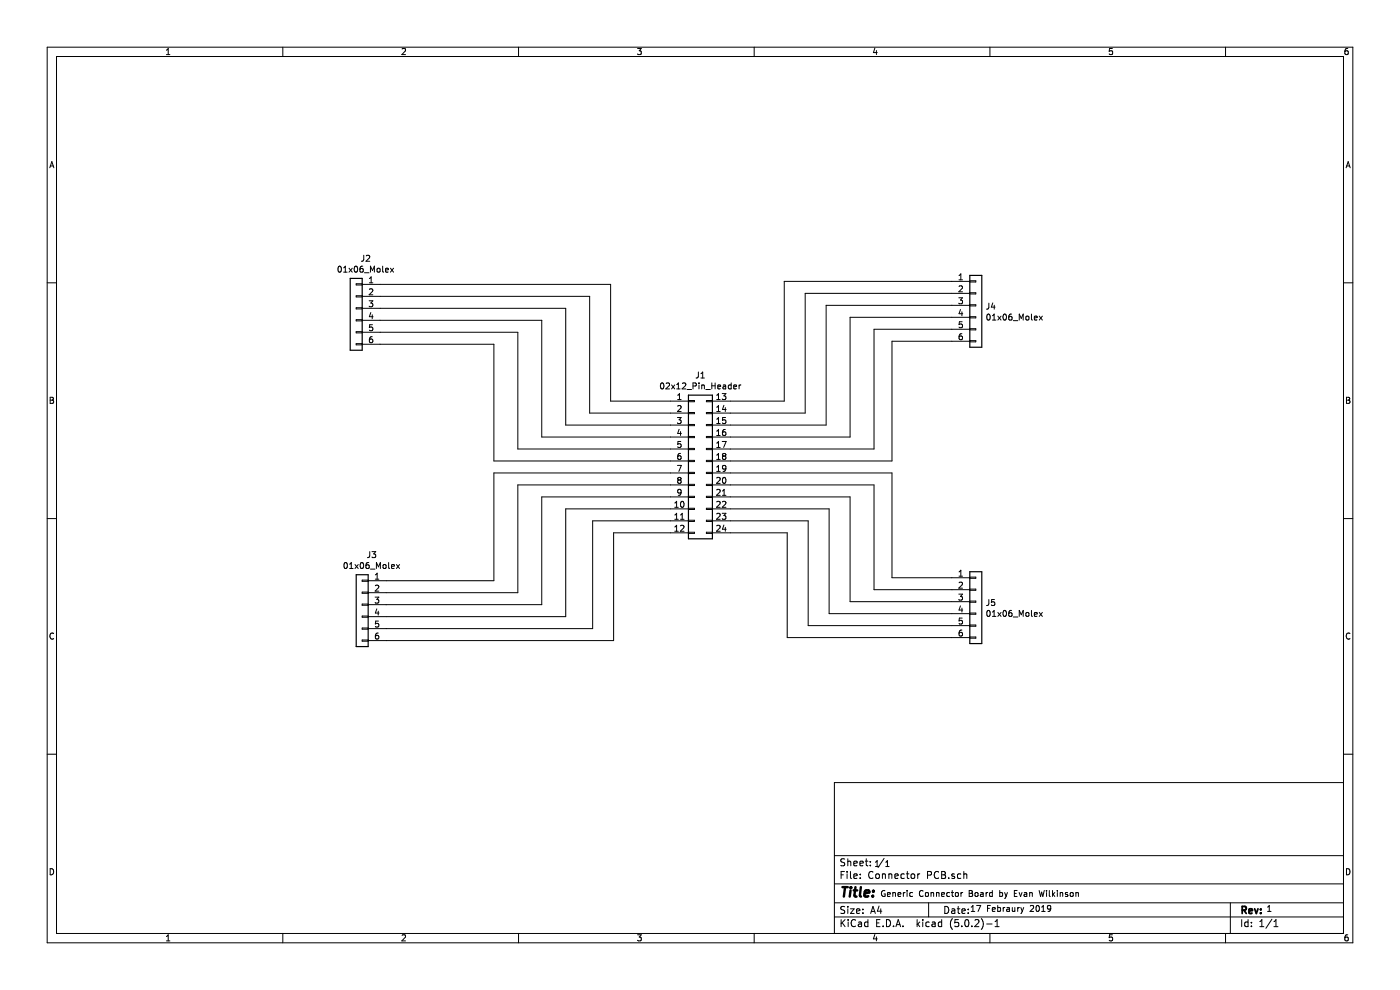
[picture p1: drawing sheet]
EESchema Schematic File Version 4
LIBS:Connector PCB-cache
EELAYER 26 0
EELAYER END
$Descr A4 11693 8268
encoding utf-8
Sheet 1 1
Title ""
Date ""
Rev ""
Comp ""
Comment1 ""
Comment2 ""
Comment3 ""
Comment4 ""
$EndDescr
$Comp
L Connector_Generic:Conn_01x06 J2
U 1 1
P 2975 2575
F 0 "J2" H 2895 2992 50  0000 C CNN
F 1 "01x06_Molex" H 2895 2901 50  0000 C CNN
F 2 "SOAR_Kicad_Library:Molex_Micro-Fit_3.0_43045-0600_2x03_P3.00mm_Horizontal_flip_left" H 2975 2575 50  0001 C CNN
F 3 "~" H 2975 2575 50  0001 C CNN
	1    2975 2575
	-1   0    0    -1  
$EndComp
$Comp
L Connector_Generic:Conn_01x06 J3
U 1 1
P 3025 5050
F 0 "J3" H 2945 5467 50  0000 C CNN
F 1 "01x06_Molex" H 2945 5376 50  0000 C CNN
F 2 "SOAR_Kicad_Library:Molex_Micro-Fit_3.0_43045-0600_2x03_P3.00mm_Horizontal_flip_left" H 3025 5050 50  0001 C CNN
F 3 "~" H 3025 5050 50  0001 C CNN
	1    3025 5050
	-1   0    0    -1  
$EndComp
$Comp
L Connector_Generic:Conn_01x06 J4
U 1 1
P 8150 2550
F 0 "J4" H 8230 2542 50  0000 L CNN
F 1 "01x06_Molex" H 8230 2451 50  0000 L CNN
F 2 "SOAR_Kicad_Library:Molex_Micro-Fit_3.0_43045-0600_2x03_P3.00mm_Horizontal_flip_right" H 8150 2550 50  0001 C CNN
F 3 "~" H 8150 2550 50  0001 C CNN
	1    8150 2550
	1    0    0    -1  
$EndComp
$Comp
L Connector_Generic:Conn_01x06 J5
U 1 1
P 8150 5025
F 0 "J5" H 8230 5017 50  0000 L CNN
F 1 "01x06_Molex" H 8230 4926 50  0000 L CNN
F 2 "SOAR_Kicad_Library:Molex_Micro-Fit_3.0_43045-0600_2x03_P3.00mm_Horizontal_flip_right" H 8150 5025 50  0001 C CNN
F 3 "~" H 8150 5025 50  0001 C CNN
	1    8150 5025
	1    0    0    -1  
$EndComp
Wire Wire Line
	5600 3350 5100 3350
Wire Wire Line
	5100 3350 5100 2375
Wire Wire Line
	5100 2375 3175 2375
Wire Wire Line
	5600 3450 4925 3450
Wire Wire Line
	4925 3450 4925 2475
Wire Wire Line
	4925 2475 3175 2475
Wire Wire Line
	5600 3550 4725 3550
Wire Wire Line
	4725 3550 4725 2575
Wire Wire Line
	4725 2575 3175 2575
Wire Wire Line
	5600 3650 4525 3650
Wire Wire Line
	4525 3650 4525 2675
Wire Wire Line
	4525 2675 3175 2675
Wire Wire Line
	5600 3750 4325 3750
Wire Wire Line
	4325 3750 4325 2775
Wire Wire Line
	4325 2775 3175 2775
Wire Wire Line
	5600 3850 4125 3850
Wire Wire Line
	4125 3850 4125 2875
Wire Wire Line
	4125 2875 3175 2875
Wire Wire Line
	5600 3950 4125 3950
Wire Wire Line
	4125 3950 4125 4850
Wire Wire Line
	4125 4850 3225 4850
Wire Wire Line
	5600 4050 4325 4050
Wire Wire Line
	4325 4050 4325 4950
Wire Wire Line
	4325 4950 3225 4950
Wire Wire Line
	5600 4150 4525 4150
Wire Wire Line
	4525 4150 4525 5050
Wire Wire Line
	4525 5050 3225 5050
Wire Wire Line
	5600 4250 4725 4250
Wire Wire Line
	4725 4250 4725 5150
Wire Wire Line
	4725 5150 3225 5150
Wire Wire Line
	5600 4350 4950 4350
Wire Wire Line
	4950 4350 4950 5250
Wire Wire Line
	4950 5250 3225 5250
Wire Wire Line
	5600 4450 5125 4450
Wire Wire Line
	5125 4450 5125 5350
Wire Wire Line
	5125 5350 3225 5350
Wire Wire Line
	7450 2850 7450 3850
Wire Wire Line
	7450 2850 7950 2850
Wire Wire Line
	7300 2750 7300 3750
Wire Wire Line
	7300 2750 7950 2750
Wire Wire Line
	7100 2650 7100 3650
Wire Wire Line
	7100 2650 7950 2650
Wire Wire Line
	6900 2550 6900 3550
Wire Wire Line
	6900 2550 7950 2550
Wire Wire Line
	6725 2450 6725 3450
Wire Wire Line
	6725 2450 7950 2450
Wire Wire Line
	6550 2350 6550 3350
Wire Wire Line
	6550 2350 7950 2350
Wire Wire Line
	7450 3950 7450 4825
Wire Wire Line
	7450 4825 7950 4825
Wire Wire Line
	7300 4050 7300 4925
Wire Wire Line
	7300 4925 7950 4925
Wire Wire Line
	7100 4150 7100 5025
Wire Wire Line
	7100 5025 7950 5025
Wire Wire Line
	6925 4250 6925 5125
Wire Wire Line
	6925 5125 7950 5125
Wire Wire Line
	6750 4350 6750 5225
Wire Wire Line
	6750 5225 7950 5225
Wire Wire Line
	6575 4450 6575 5325
Wire Wire Line
	6575 5325 7950 5325
Wire Wire Line
	6100 3350 6550 3350
Wire Wire Line
	6100 3450 6725 3450
Wire Wire Line
	6100 3550 6900 3550
Wire Wire Line
	6100 3650 7100 3650
Wire Wire Line
	6100 3750 7300 3750
Wire Wire Line
	6100 3850 7450 3850
Wire Wire Line
	6100 3950 7450 3950
Wire Wire Line
	6100 4050 7300 4050
Wire Wire Line
	6100 4150 7100 4150
Wire Wire Line
	6100 4250 6925 4250
Wire Wire Line
	6100 4350 6750 4350
Wire Wire Line
	6100 4450 6575 4450
$Comp
L Connector_Generic:Conn_02x12_Top_Bottom J1
U 1 1
P 5800 3850
F 0 "J1" H 5850 4567 50  0000 C CNN
F 1 "02x12_Pin_Header" H 5850 4476 50  0000 C CNN
F 2 "SOAR_Kicad_Library:Pin_Header_Straight_2x12_Pitch2.54mm" H 5800 3850 50  0001 C CNN
F 3 "~" H 5800 3850 50  0001 C CNN
	1    5800 3850
	1    0    0    -1  
$EndComp
Text Notes 7300 7250 0    50   ~ 0
1 1
Text Notes 7350 7500 0    50   ~ 0
Generic Connector Board by Evan Wilkinson
Text Notes 10575 7625 0    50   ~ 0
1
Text Notes 8100 7625 0    50   ~ 0
17 Febraury 2019
$EndSCHEMATC
